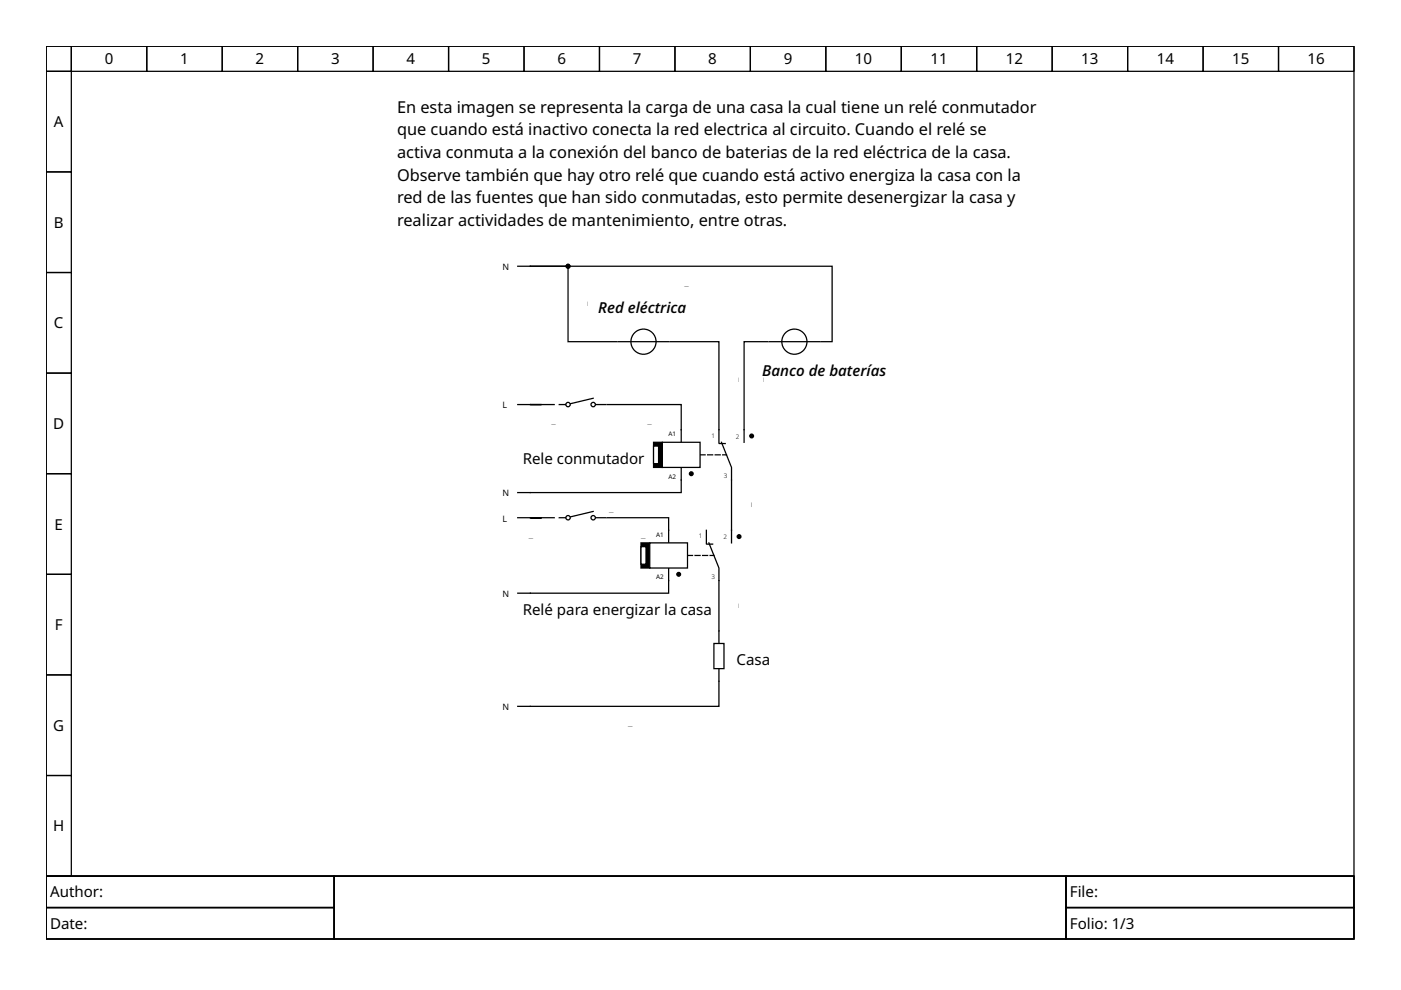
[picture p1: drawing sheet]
<svg xmlns="http://www.w3.org/2000/svg" width="297mm" height="210mm" viewBox="0 0 297 210" stroke-linecap="round" stroke-linejoin="round" font-family="sans-serif">
<g fill="none" stroke="#000" stroke-width=".27">
<path d="M9.8 9.8h277.3v176h-277.3zM9.8 9.8h5.3v5.3h-5.3zM9.8 15.1h5.3v21.4h-5.3zM15.1 9.8h16v5.3h-16zM31.1 9.8h16v5.3h-16zM47.1 9.8h16v5.3h-16zM63.1 9.8h16v5.3h-16zM79.1 9.8h16v5.3h-16zM95.1 9.8h16v5.3h-16zM111.1 9.8h16v5.3h-16zM127.1 9.8h16v5.3h-16zM143.1 9.8h16v5.3h-16z"/>
<path d="M159.1 9.8h16v5.3h-16zM175.1 9.8h16v5.3h-16zM191.1 9.8h16v5.3h-16zM207.1 9.8h16v5.3h-16zM223.1 9.8h16v5.3h-16zM239.1 9.8h16v5.3h-16zM255.1 9.8h16v5.3h-16zM271.1 9.8h16v5.3h-16zM9.8 36.5h5.3v21.3h-5.3zM9.8 57.8h5.3v21.3h-5.3zM9.8 79.1h5.3v21.3h-5.3zM163.1 72.4h10.7"/>
<path d="M9.8 100.4h5.3v21.4h-5.3zM118.6 109.8h1.3M125.8 108.4l-4.8 1.2M126.4 109.8h2M9.8 121.8h5.3v21.3h-5.3zM152.4 133.8v10.6M9.8 143.1h5.3v21.3h-5.3zM9.8 164.4h5.3v21.4h-5.3zM9.8 185.8h277.3v13.3h-277.3zM9.8 185.8h61v6.6h-61zM9.8 192.4h61v6.7h-61zM70.8 185.8h155.2v13.3h-155.2z"/>
<path d="M226 185.8h61.1v6.6h-61.1zM226 192.4h61.1v6.7h-61.1z"/>
<circle cx="168.4" cy="72.4" r="2.67"/>
<circle cx="120.4" cy="109.8" r=".47"/>
<circle cx="125.8" cy="109.8" r=".47"/>
</g>
<path d="M151.4 136.4h2.1v5.4h-2.1z" fill-rule="evenodd" fill="#fff" stroke="#000" stroke-width=".27"/>
<path d="M109.8 56.4h2.6M109.8 85.8h2.6M144.4 91.1v10.7M153 93.8l2.1 5.3v2.7M109.8 125.8h2.6" fill="none" stroke="#000" stroke-width=".27"/>
<g fill="#000" stroke="#000" stroke-width=".27">
<path d="M138.6 93.8h1.8v5.3h-1.8z" fill-rule="evenodd"/>
<circle cx="159.4" cy="92.4" r=".4"/>
<circle cx="146.6" cy="100.4" r=".4"/>
</g>
<path d="M148.4 96.4h5.6" fill="none" stroke="#000" stroke-width=".27" stroke-dasharray="1.1 .5"/>
<path d="M140.4 93.8h8v5.3h-8z" fill-rule="evenodd" fill="#fff" stroke="#000" stroke-width=".27"/>
<path d="M157.8 91.1v2.7" fill="none" stroke="#000" stroke-width=".27"/>
<path d="M138.6 94.6h1v3.7h-1z" fill-rule="evenodd" fill="#fff" stroke="#000" stroke-width=".27"/>
<g fill="none" stroke="#000" stroke-width=".27">
<path d="M131.1 72.4h10.7M152.4 91.1v2.9h1.4M141.8 112.4v10.7M150.3 115.1l2.1 5.3v2.7"/>
<circle cx="136.4" cy="72.4" r="2.67"/>
</g>
<g fill="#000" stroke="#000" stroke-width=".27">
<path d="M135.9 115.1h1.9v5.3h-1.9z" fill-rule="evenodd"/>
<circle cx="156.7" cy="113.8" r=".4"/>
<circle cx="143.9" cy="121.8" r=".4"/>
</g>
<path d="M145.8 117.8h5.6" fill="none" stroke="#000" stroke-width=".27" stroke-dasharray="1.1 .5"/>
<path d="M137.8 115.1h8v5.3h-8z" fill-rule="evenodd" fill="#fff" stroke="#000" stroke-width=".27"/>
<path d="M155.1 112.4v2.7" fill="none" stroke="#000" stroke-width=".27"/>
<path d="M135.9 115.9h1.1v3.7h-1.1z" fill-rule="evenodd" fill="#fff" stroke="#000" stroke-width=".27"/>
<g fill="none" stroke="#000" stroke-width=".27">
<path d="M130.8 72.4h-10.4v-16h-8h64v16h-2.4M142 72.4h10.4v18.7M162.8 72.4h-5v18.7M112.4 85.8h5.1M118.6 85.8h1.3M125.8 84.4l-4.8 1.2M126.4 85.8h2M128.7 85.8h15.7v5.3M109.8 109.8h7.7M128.7 109.8h13.1v2.6M144.4 101.8v2.6h-34.6M149.8 112.4v3h1.3"/>
<path d="M155.1 101.8v10.6M141.8 123.1v2.7h-29.4M152.4 123.1v10.7M152.4 144.4v5.4h-42.6"/>
<circle cx="120.4" cy="85.8" r=".47"/>
<circle cx="125.8" cy="85.8" r=".47"/>
</g>
<circle cx="120.4" cy="56.4" r=".4" fill="#000" stroke="#000" stroke-width=".27"/>
<g font-size="3.5">
<text x="84.2" y="23.9">En esta imagen se representa la carga de una casa la cual tiene un relé conmutador</text>
<text x="84.2" y="28.7">que cuando está inactivo conecta la red electrica al circuito. Cuando el relé se</text>
<text x="84.2" y="33.5">activa conmuta a la conexión del banco de baterias de la red eléctrica de la casa.</text>
<text x="84.2" y="38.3">Observe también que hay otro relé que cuando está activo energiza la casa con la</text>
<text x="84.2" y="43.1">red de las fuentes que han sido conmutadas, esto permite desenergizar la casa y</text>
<text x="84.2" y="47.9">realizar actividades de mantenimiento, entre otras.</text>
</g>
<g font-size="3.2">
<text x="22.2" y="13.7">0</text>
<text x="38.2" y="13.7">1</text>
<text x="54.2" y="13.7">2</text>
<text x="70.2" y="13.7">3</text>
<text x="86.2" y="13.7">4</text>
<text x="102.2" y="13.7">5</text>
<text x="118.2" y="13.7">6</text>
<text x="134.2" y="13.7">7</text>
<text x="150.2" y="13.7">8</text>
<text x="166.2" y="13.7">9</text>
<text x="181.3" y="13.7">10</text>
<text x="197.3" y="13.7">11</text>
<text x="213.3" y="13.7">12</text>
<text x="229.3" y="13.7">13</text>
<text x="245.2" y="13.7">14</text>
<text x="261.2" y="13.7">15</text>
<text x="277.2" y="13.7">16</text>
<text x="11.4" y="27">A</text>
<text x="11.4" y="48.3">B</text>
<text x="11.4" y="69.6">C</text>
<text x="126.8" y="66.3">Red eléctrica</text>
<text x="161.6" y="79.6">Banco de baterías</text>
<text x="11.3" y="91">D</text>
<text x="110.8" y="98.3">Rele conmutador</text>
<text x="11.6" y="112.3">E</text>
<text x="110.8" y="130.3">Relé para energizar la casa</text>
<text x="11.6" y="133.6">F</text>
<text x="156.2" y="141">Casa</text>
<text x="11.3" y="155">G</text>
<text x="11.3" y="176.3">H</text>
<text x="10.6" y="190.3">Author:</text>
<text x="226.8" y="190.3">File:</text>
<text x="10.6" y="197">Date:</text>
<text x="226.8" y="197">Folio: 1/3</text>
</g>
<g font-size="2.4">
<text x="124.4" y="64.9" transform="rotate(-90 124.4 64.9)">_</text>
<text x="145.2" y="60.4">_</text>
<text x="156.4" y="81" transform="rotate(-90 156.4 81)">_</text>
<text x="161.8" y="81" transform="rotate(-90 161.8 81)">_</text>
<text x="116.9" y="89.8">_</text>
<text x="137.3" y="89.8">_</text>
<text x="159.1" y="107.6" transform="rotate(-90 159.1 107.6)">_</text>
<text x="112.1" y="113.8">_</text>
<text x="129.2" y="108.4">_</text>
<text x="136" y="113.8">_</text>
<text x="127.8" y="129.8">_</text>
<text x="156.4" y="128.9" transform="rotate(-90 156.4 128.9)">_</text>
<text x="133.2" y="153.8">_</text>
</g>
<g font-size="1.9">
<text x="106.6" y="57.2">N</text>
<text x="106.6" y="86.6">L</text>
<text x="106.6" y="105.2">N</text>
<text x="106.6" y="110.6">L</text>
<text x="106.6" y="126.6">N</text>
<text x="106.6" y="150.6">N</text>
</g>
<g font-size="1.3">
<text x="141.8" y="92.4">A1</text>
<text x="150.8" y="92.8">1</text>
<text x="156" y="93">2</text>
<text x="141.8" y="101.5">A2</text>
<text x="153.5" y="101.4">3</text>
<text x="139.1" y="113.8">A1</text>
<text x="148.2" y="114.2">1</text>
<text x="153.4" y="114.3">2</text>
<text x="139.1" y="122.8">A2</text>
<text x="150.8" y="122.7">3</text>
</g>
</svg>
